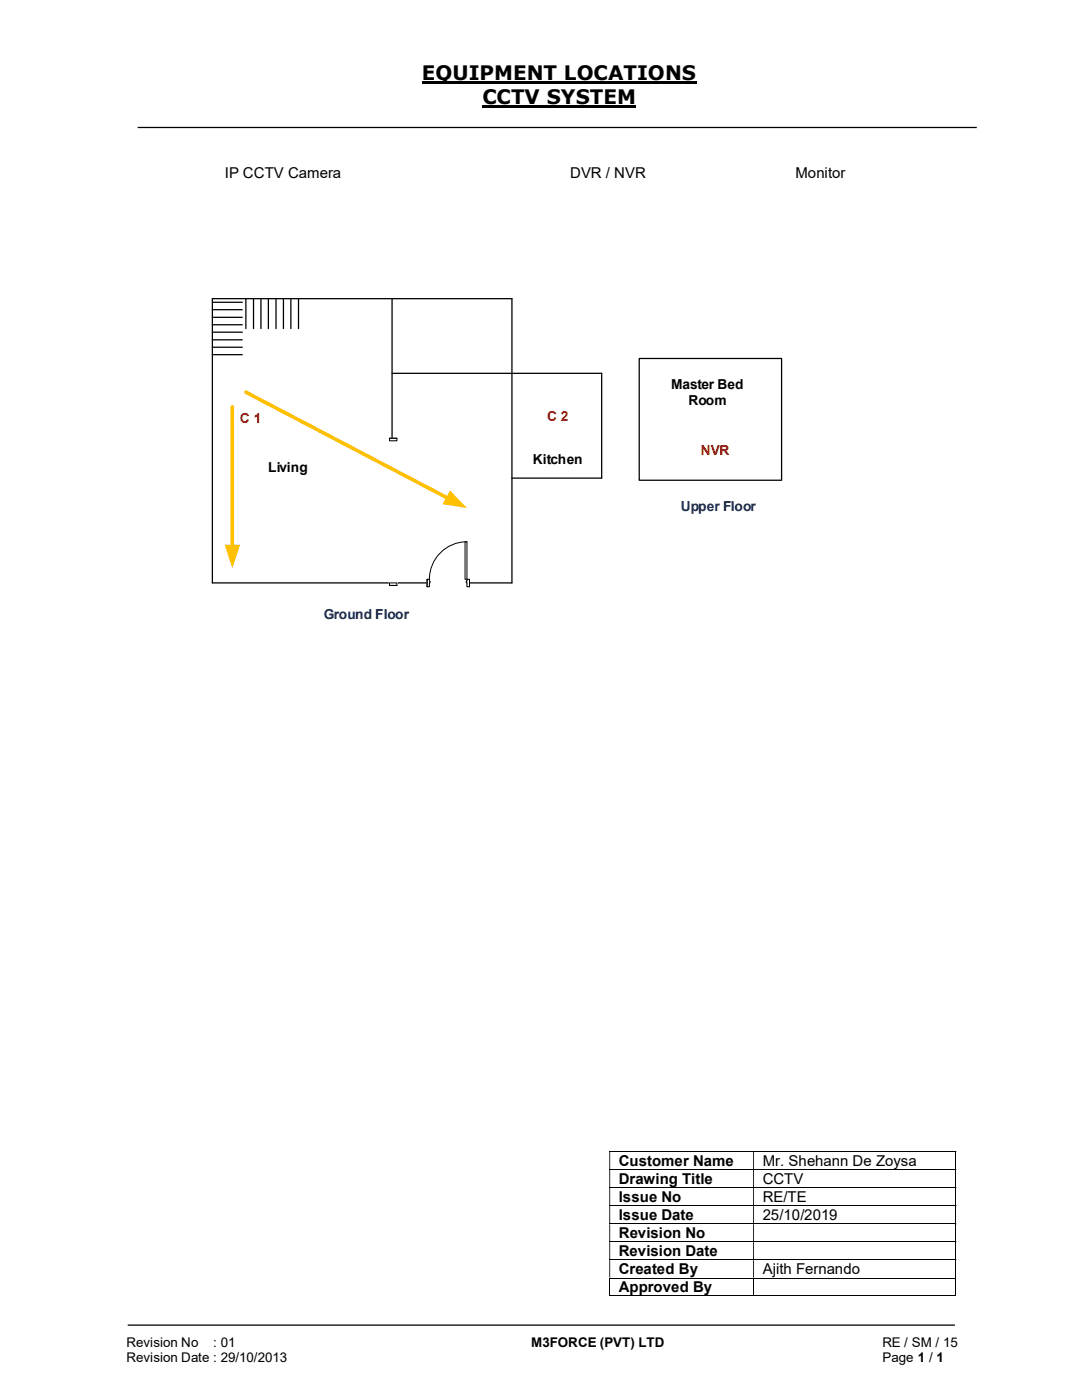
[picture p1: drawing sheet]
<svg xmlns="http://www.w3.org/2000/svg" width="216mm" height="279mm" viewBox="0 0 216 279" stroke-linecap="round" stroke-linejoin="round" font-family="sans-serif">
<path d="M84.2 16.5h54.8M96.3 21.3h30.7" fill="none" stroke="#000" stroke-width=".42"/>
<g fill="none" stroke="#000" stroke-width=".25">
<path d="M27.5 25.4h167.4M42.4 59.6h59.8v56.7h-59.8zM49.1 59.6v6M50.6 59.6v6M52.1 59.6v6M53.6 59.6v6M55.1 59.6v6M56.6 59.6v6M58 59.6v6M59.6 59.6v6M78.2 59.6v56.7M42.4 60.3h5.9"/>
<path d="M42.4 61.8h5.9M42.4 69.3h5.9M42.4 70.8h5.9M42.4 66.3h5.9M42.4 67.8h5.9M42.4 63.3h5.9M42.4 64.8h5.9M78.2 74.5h41.9M102.2 95.4h17.9M25.5 264.5h165"/>
</g>
<g fill="none" stroke="#000" stroke-width=".2">
<path d="M121.6 229.8h69.1M121.6 233.4h69.1M121.6 237h69.1M190.8 229.9v3.4M190.8 233.5v3.4M190.8 237.1v3.4M121.6 240.6h69.1M121.6 244.3h69.1M121.6 247.8h69.1M121.6 251.4h69.1M121.6 255.1h69.1M121.6 258.6h28.7"/>
<path d="M121.7 255.1v3.6M150.4 255.1v3.6M150.5 258.6h40.2M190.8 240.7v3.5M190.8 244.3v3.4M190.8 247.9v3.4M190.8 251.5v3.5M190.8 255.1v3.6"/>
</g>
<g fill="#000">
<path d="M190.7 229.7h.1v.2h-.1zM121.6 229.9h.2v3.4h-.2zM150.3 229.9h.2v3.4h-.2z" fill-rule="evenodd"/>
<path d="M190.7 233.3h.1v.2h-.1zM121.6 233.5h.2v3.4h-.2zM150.3 233.5h.2v3.4h-.2z" fill-rule="evenodd"/>
<path d="M190.7 236.9h.1v.2h-.1zM121.6 237.1h.2v3.4h-.2zM150.3 237.1h.2v3.4h-.2z" fill-rule="evenodd"/>
<path d="M190.7 240.5h.1v.2h-.1zM121.6 240.7h.2v3.5h-.2zM150.3 240.7h.2v3.5h-.2z" fill-rule="evenodd"/>
<path d="M190.7 244.2h.1v.1h-.1zM121.6 244.3h.2v3.4h-.2zM150.3 244.3h.2v3.4h-.2z" fill-rule="evenodd"/>
<path d="M190.7 247.7h.1v.2h-.1zM121.6 247.9h.2v3.4h-.2zM150.3 247.9h.2v3.4h-.2z" fill-rule="evenodd"/>
<path d="M190.7 251.3h.1v.2h-.1zM121.6 251.5h.2v3.5h-.2zM150.3 251.5h.2v3.5h-.2z" fill-rule="evenodd"/>
</g>
<path d="M190.7 255h.1v.1h-.1zM190.7 258.6h.1v.1h-.1z" fill="#000"/>
<path d="M85.2 115.6h8.5v1.5h-8.5z" fill="#fff"/>
<path d="M85.2 115.6h8.5v1.5h-8.5z" fill="none" stroke="#fff" stroke-width=".2"/>
<path d="M93.2 115.6v1.5h.5v-1.5zM85.2 115.6h.5v1.5h-.5z" fill-rule="evenodd" fill="#fff"/>
<path d="M85.7 116v-.4h-.5v1.5h.5v-.8M93.2 116v-.4h.5v1.5h-.5v-.8" fill="none" stroke="#000" stroke-width=".2"/>
<path d="M93 116v.3h.2v-.3zM85.7 116h.1v.3h-.1z" fill-rule="evenodd" fill="#fff"/>
<path d="M85.2 115.6v1.5M85.7 116h.1v.3h-.1M93.2 116h-.2v.3h.2M93.2 108.1a7.5 7.5 0 0 0-7.5 7.5M93.7 115.6v1.5" fill="none" stroke="#000" stroke-width=".2"/>
<path d="M92.8 108.1h.4v7.5h-.4z" fill-rule="evenodd" fill="#fff"/>
<path d="M92.8 108.1h.4v7.5h-.4z" fill="none" stroke="#000" stroke-width=".2"/>
<path d="M77.7 87.5h1.6v29.3h-1.6z" fill-rule="evenodd" fill="#fff"/>
<path d="M77.7 87.5h1.6v29.3h-1.6z" fill="none" stroke="#fff" stroke-width=".2"/>
<path d="M77.7 116.3v.5h1.5v-.5zM77.7 87.5h1.5v.5h-1.5z" fill-rule="evenodd" fill="#fff"/>
<path d="M77.7 87.5h1.5v.5h-1.5zM77.7 87.5h1.5M77.7 116.3h1.5v.5h-1.5zM77.7 116.8h1.5" fill="none" stroke="#000" stroke-width=".2"/>
<path d="M49.1 78.3l40.3 21.1" fill="none" stroke="#ffc000" stroke-width=".72"/>
<path d="M89.8 97.9l3.4 3.5-4.9-.8z" fill="#ffc000"/>
<path d="M46.4 81.2v27.9" fill="none" stroke="#ffc000" stroke-width=".72"/>
<path d="M44.8 108.7h3.1l-1.5 4.7z" fill="#ffc000"/>
<path d="M127.6 71.5h28.4v24.3h-28.4z" fill="#fff"/>
<path d="M120.1 74.5v20.9M127.6 71.5h28.4v24.3h-28.4z" fill="none" stroke="#000" stroke-width=".25"/>
<g font-size="4">
<text x="84.2" y="16">EQUIPMENT LOCATIONS</text>
<text x="96.3" y="20.8">CCTV SYSTEM</text>
</g>
<g font-size="3">
<text x="44.9" y="35.5">IP CCTV Camera</text>
<text x="113.8" y="35.5">DVR / NVR</text>
<text x="158.7" y="35.5">Monitor</text>
<text x="123.5" y="232.7">Customer Name</text>
<text x="152.2" y="232.7">Mr. Shehann De Zoysa</text>
<text x="123.5" y="236.3">Drawing Title</text>
<text x="123.5" y="239.9">Issue No</text>
<text x="152.2" y="236.3">CCTV</text>
<text x="152.2" y="239.9">RE/TE</text>
<text x="123.5" y="243.5">Issue Date</text>
<text x="152.2" y="243.5">25/10/2019</text>
<text x="123.5" y="247.1">Revision No</text>
<text x="123.5" y="250.7">Revision Date</text>
<text x="123.5" y="254.3">Created By</text>
<text x="123.5" y="257.9">Approved By</text>
<text x="152.2" y="254.3">Ajith Fernando</text>
</g>
<g font-size="2.7">
<text x="133.9" y="77.6">Master Bed</text>
<text x="137.4" y="80.8">Room</text>
<text x="53.5" y="94.1">Living</text>
<text x="106.3" y="92.6">Kitchen</text>
<text x="25.2" y="268.8">Revision No</text>
<text x="42.6" y="268.8">: 01</text>
<text x="106" y="268.8">M3FORCE (PVT) LTD</text>
<text x="176.1" y="268.8">RE / SM / 15</text>
<text x="25.2" y="271.8">Revision Date : 29/10/2013</text>
<text x="176.1" y="271.8">Page 1 / 1</text>
</g>
<g font-size="2.7" fill="#c00000">
<text x="47.9" y="84.4">C 1</text>
<text x="109.2" y="84.1">C 2</text>
<text x="139.8" y="90.7">NVR</text>
</g>
<g font-size="2.7" fill="#002060">
<text x="135.8" y="102">Upper Floor</text>
<text x="64.6" y="123.6">Ground Floor</text>
</g>
</svg>
